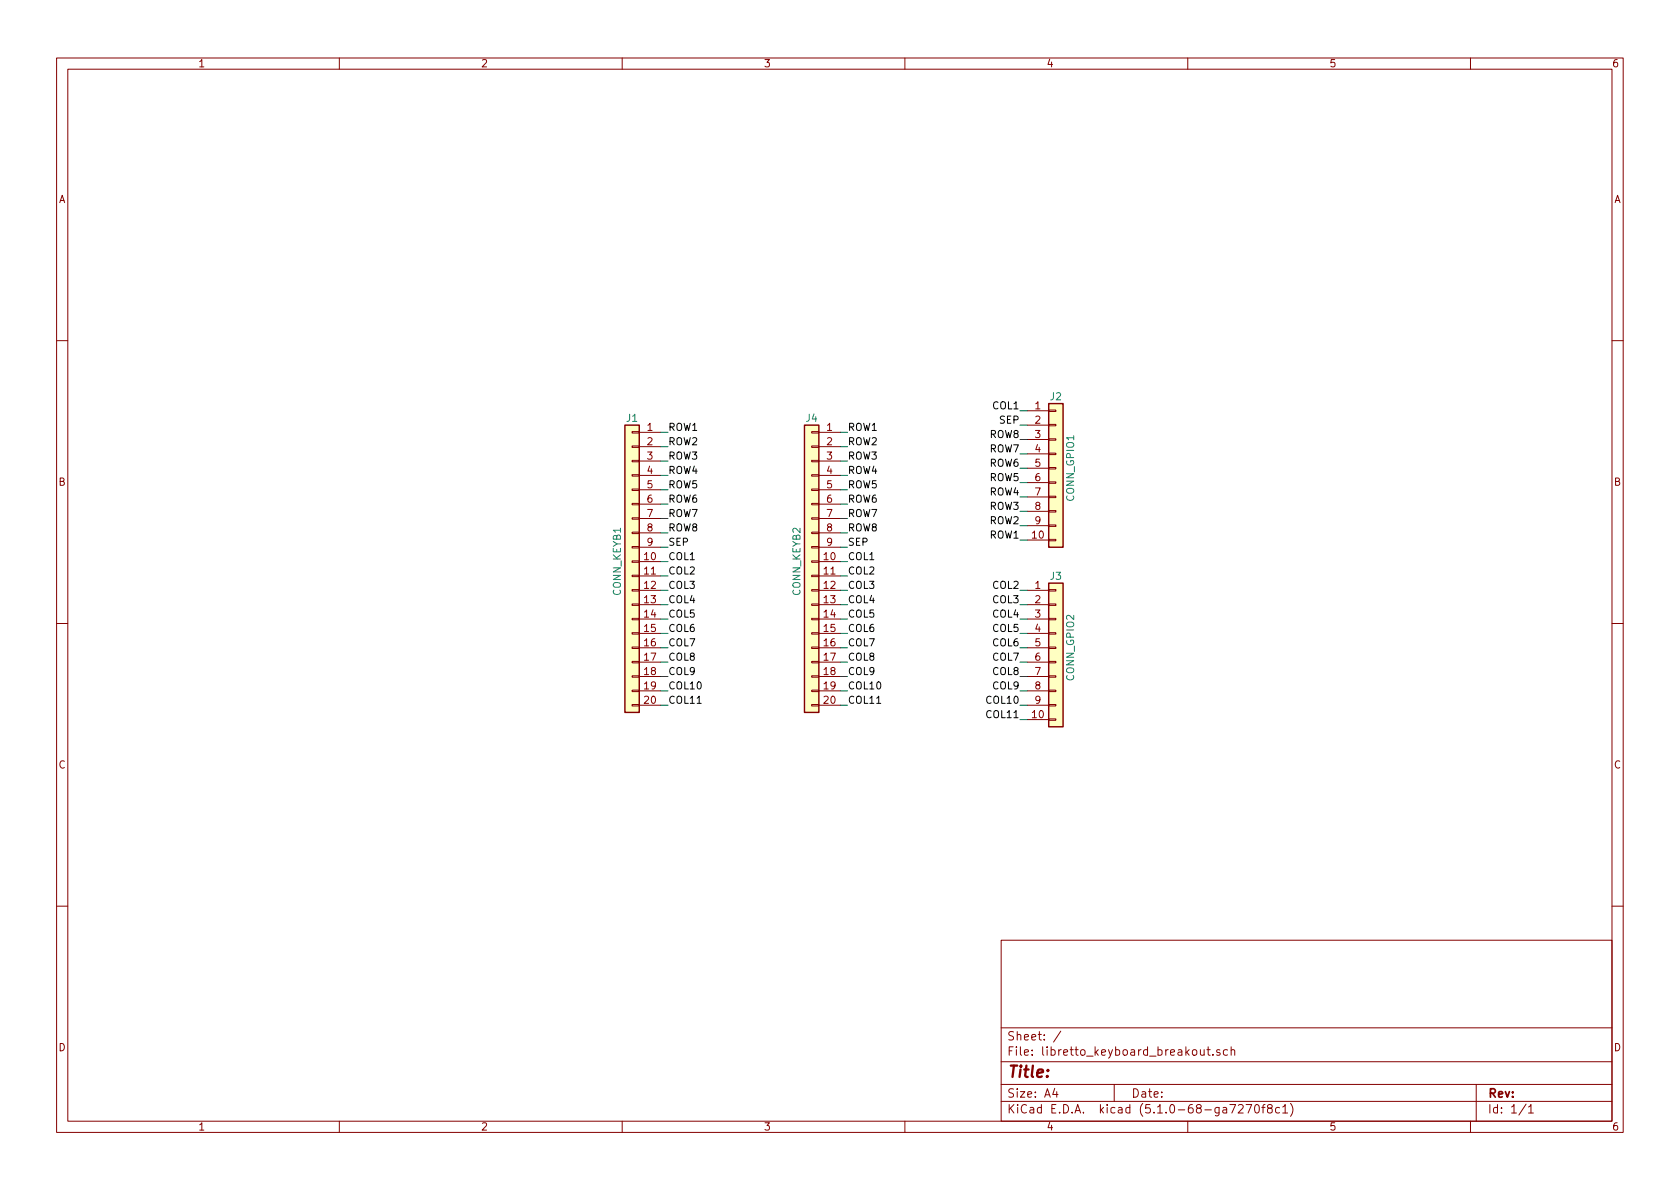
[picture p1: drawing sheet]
EESchema Schematic File Version 4
LIBS:libretto_keyboard_breakout-cache
EELAYER 29 0
EELAYER END
$Descr A4 11693 8268
encoding utf-8
Sheet 1 1
Title ""
Date ""
Rev ""
Comp ""
Comment1 ""
Comment2 ""
Comment3 ""
Comment4 ""
$EndDescr
$Comp
L Connector_Generic:Conn_01x20 J1
U 1 1
P 4400 3900
F 0 "J1" H 4400 4900 50  0000 C CNN
F 1 "CONN_KEYB1" V 4500 3900 50  0000 C CNN
F 2 "Connector_TE-Connectivity_Extra:2-84981-0" H 4400 3900 50  0001 C CNN
F 3 "~" H 4400 3900 50  0001 C CNN
	1    4400 3900
	-1   0    0    -1  
$EndComp
Wire Wire Line
	4600 3000 4650 3000
Wire Wire Line
	4600 3100 4650 3100
Wire Wire Line
	4600 3200 4650 3200
Wire Wire Line
	4600 3300 4650 3300
Wire Wire Line
	4600 3400 4650 3400
Wire Wire Line
	4600 3500 4650 3500
Wire Wire Line
	4600 3600 4650 3600
Wire Wire Line
	4600 3700 4650 3700
Wire Wire Line
	4600 3900 4650 3900
Wire Wire Line
	4600 4000 4650 4000
Wire Wire Line
	4600 4100 4650 4100
Wire Wire Line
	4600 4200 4650 4200
Wire Wire Line
	4600 4300 4650 4300
Wire Wire Line
	4600 4400 4650 4400
Wire Wire Line
	4600 4500 4650 4500
Wire Wire Line
	4600 4600 4650 4600
Wire Wire Line
	4600 4700 4650 4700
Wire Wire Line
	4600 4800 4650 4800
Wire Wire Line
	4600 4900 4650 4900
Wire Wire Line
	4600 3800 4650 3800
Text Label 4650 3000 0    50   ~ 0
ROW1
Text Label 4650 3100 0    50   ~ 0
ROW2
Text Label 4650 3200 0    50   ~ 0
ROW3
Text Label 4650 3300 0    50   ~ 0
ROW4
Text Label 4650 3400 0    50   ~ 0
ROW5
Text Label 4650 3500 0    50   ~ 0
ROW6
Text Label 4650 3600 0    50   ~ 0
ROW7
Text Label 4650 3700 0    50   ~ 0
ROW8
Text Label 4650 3900 0    50   ~ 0
COL1
Text Label 4650 4000 0    50   ~ 0
COL2
Text Label 4650 4100 0    50   ~ 0
COL3
Text Label 4650 4200 0    50   ~ 0
COL4
Text Label 4650 4300 0    50   ~ 0
COL5
Text Label 4650 4400 0    50   ~ 0
COL6
Text Label 4650 4500 0    50   ~ 0
COL7
Text Label 4650 4600 0    50   ~ 0
COL8
Text Label 4650 4700 0    50   ~ 0
COL9
Text Label 4650 4800 0    50   ~ 0
COL10
Text Label 4650 4900 0    50   ~ 0
COL11
Text Label 7100 3750 2    50   ~ 0
ROW1
Text Label 7100 3650 2    50   ~ 0
ROW2
Text Label 7100 3550 2    50   ~ 0
ROW3
Text Label 7100 3450 2    50   ~ 0
ROW4
Text Label 7100 3350 2    50   ~ 0
ROW5
Text Label 7100 3250 2    50   ~ 0
ROW6
Text Label 7100 3150 2    50   ~ 0
ROW7
Text Label 7100 3050 2    50   ~ 0
ROW8
Text Label 7100 2850 2    50   ~ 0
COL1
Text Label 7100 4100 2    50   ~ 0
COL2
Text Label 7100 4200 2    50   ~ 0
COL3
Text Label 7100 4300 2    50   ~ 0
COL4
Text Label 7100 4400 2    50   ~ 0
COL5
Text Label 7100 4500 2    50   ~ 0
COL6
Text Label 7100 4600 2    50   ~ 0
COL7
Text Label 7100 4700 2    50   ~ 0
COL8
Text Label 7100 4800 2    50   ~ 0
COL9
Text Label 7100 4900 2    50   ~ 0
COL10
$Comp
L Connector_Generic:Conn_01x10 J2
U 1 1
P 7350 3250
F 0 "J2" H 7350 3750 50  0000 C CNN
F 1 "CONN_GPIO1" V 7450 3250 50  0000 C CNN
F 2 "Connector_PinHeader_2.54mm:PinHeader_1x10_P2.54mm_Vertical" H 7350 3250 50  0001 C CNN
F 3 "~" H 7350 3250 50  0001 C CNN
	1    7350 3250
	1    0    0    -1  
$EndComp
$Comp
L Connector_Generic:Conn_01x10 J3
U 1 1
P 7350 4500
F 0 "J3" H 7350 5000 50  0000 C CNN
F 1 "CONN_GPIO2" V 7450 4500 50  0000 C CNN
F 2 "Connector_PinHeader_2.54mm:PinHeader_1x10_P2.54mm_Vertical" H 7350 4500 50  0001 C CNN
F 3 "~" H 7350 4500 50  0001 C CNN
	1    7350 4500
	1    0    0    -1  
$EndComp
Wire Wire Line
	7100 2850 7150 2850
Wire Wire Line
	7100 2950 7150 2950
Wire Wire Line
	7100 3050 7150 3050
Wire Wire Line
	7100 3150 7150 3150
Wire Wire Line
	7100 3250 7150 3250
Wire Wire Line
	7100 3350 7150 3350
Wire Wire Line
	7100 3450 7150 3450
Wire Wire Line
	7100 3550 7150 3550
Wire Wire Line
	7100 3650 7150 3650
Wire Wire Line
	7100 3750 7150 3750
Wire Wire Line
	7100 4100 7150 4100
Wire Wire Line
	7100 4200 7150 4200
Wire Wire Line
	7100 4300 7150 4300
Wire Wire Line
	7100 4400 7150 4400
Wire Wire Line
	7100 4500 7150 4500
Wire Wire Line
	7100 4600 7150 4600
Wire Wire Line
	7100 4700 7150 4700
Wire Wire Line
	7100 4800 7150 4800
Wire Wire Line
	7100 4900 7150 4900
Wire Wire Line
	7100 5000 7150 5000
Text Label 4650 3800 0    50   ~ 0
SEP
Text Label 7100 2950 2    50   ~ 0
SEP
Text Label 7100 5000 2    50   ~ 0
COL11
$Comp
L Connector_Generic:Conn_01x20 J4
U 1 1
P 5650 3900
F 0 "J4" H 5650 4900 50  0000 C CNN
F 1 "CONN_KEYB2" V 5750 3900 50  0000 C CNN
F 2 "Connector_TE-Connectivity_Extra:2-84953-0" H 5650 3900 50  0001 C CNN
F 3 "~" H 5650 3900 50  0001 C CNN
	1    5650 3900
	-1   0    0    -1  
$EndComp
Wire Wire Line
	5850 3000 5900 3000
Wire Wire Line
	5850 3100 5900 3100
Wire Wire Line
	5850 3200 5900 3200
Wire Wire Line
	5850 3300 5900 3300
Wire Wire Line
	5850 3400 5900 3400
Wire Wire Line
	5850 3500 5900 3500
Wire Wire Line
	5850 3600 5900 3600
Wire Wire Line
	5850 3700 5900 3700
Wire Wire Line
	5850 3900 5900 3900
Wire Wire Line
	5850 4000 5900 4000
Wire Wire Line
	5850 4100 5900 4100
Wire Wire Line
	5850 4200 5900 4200
Wire Wire Line
	5850 4300 5900 4300
Wire Wire Line
	5850 4400 5900 4400
Wire Wire Line
	5850 4500 5900 4500
Wire Wire Line
	5850 4600 5900 4600
Wire Wire Line
	5850 4700 5900 4700
Wire Wire Line
	5850 4800 5900 4800
Wire Wire Line
	5850 4900 5900 4900
Wire Wire Line
	5850 3800 5900 3800
Text Label 5900 3000 0    50   ~ 0
ROW1
Text Label 5900 3100 0    50   ~ 0
ROW2
Text Label 5900 3200 0    50   ~ 0
ROW3
Text Label 5900 3300 0    50   ~ 0
ROW4
Text Label 5900 3400 0    50   ~ 0
ROW5
Text Label 5900 3500 0    50   ~ 0
ROW6
Text Label 5900 3600 0    50   ~ 0
ROW7
Text Label 5900 3700 0    50   ~ 0
ROW8
Text Label 5900 3900 0    50   ~ 0
COL1
Text Label 5900 4000 0    50   ~ 0
COL2
Text Label 5900 4100 0    50   ~ 0
COL3
Text Label 5900 4200 0    50   ~ 0
COL4
Text Label 5900 4300 0    50   ~ 0
COL5
Text Label 5900 4400 0    50   ~ 0
COL6
Text Label 5900 4500 0    50   ~ 0
COL7
Text Label 5900 4600 0    50   ~ 0
COL8
Text Label 5900 4700 0    50   ~ 0
COL9
Text Label 5900 4800 0    50   ~ 0
COL10
Text Label 5900 4900 0    50   ~ 0
COL11
Text Label 5900 3800 0    50   ~ 0
SEP
$EndSCHEMATC
